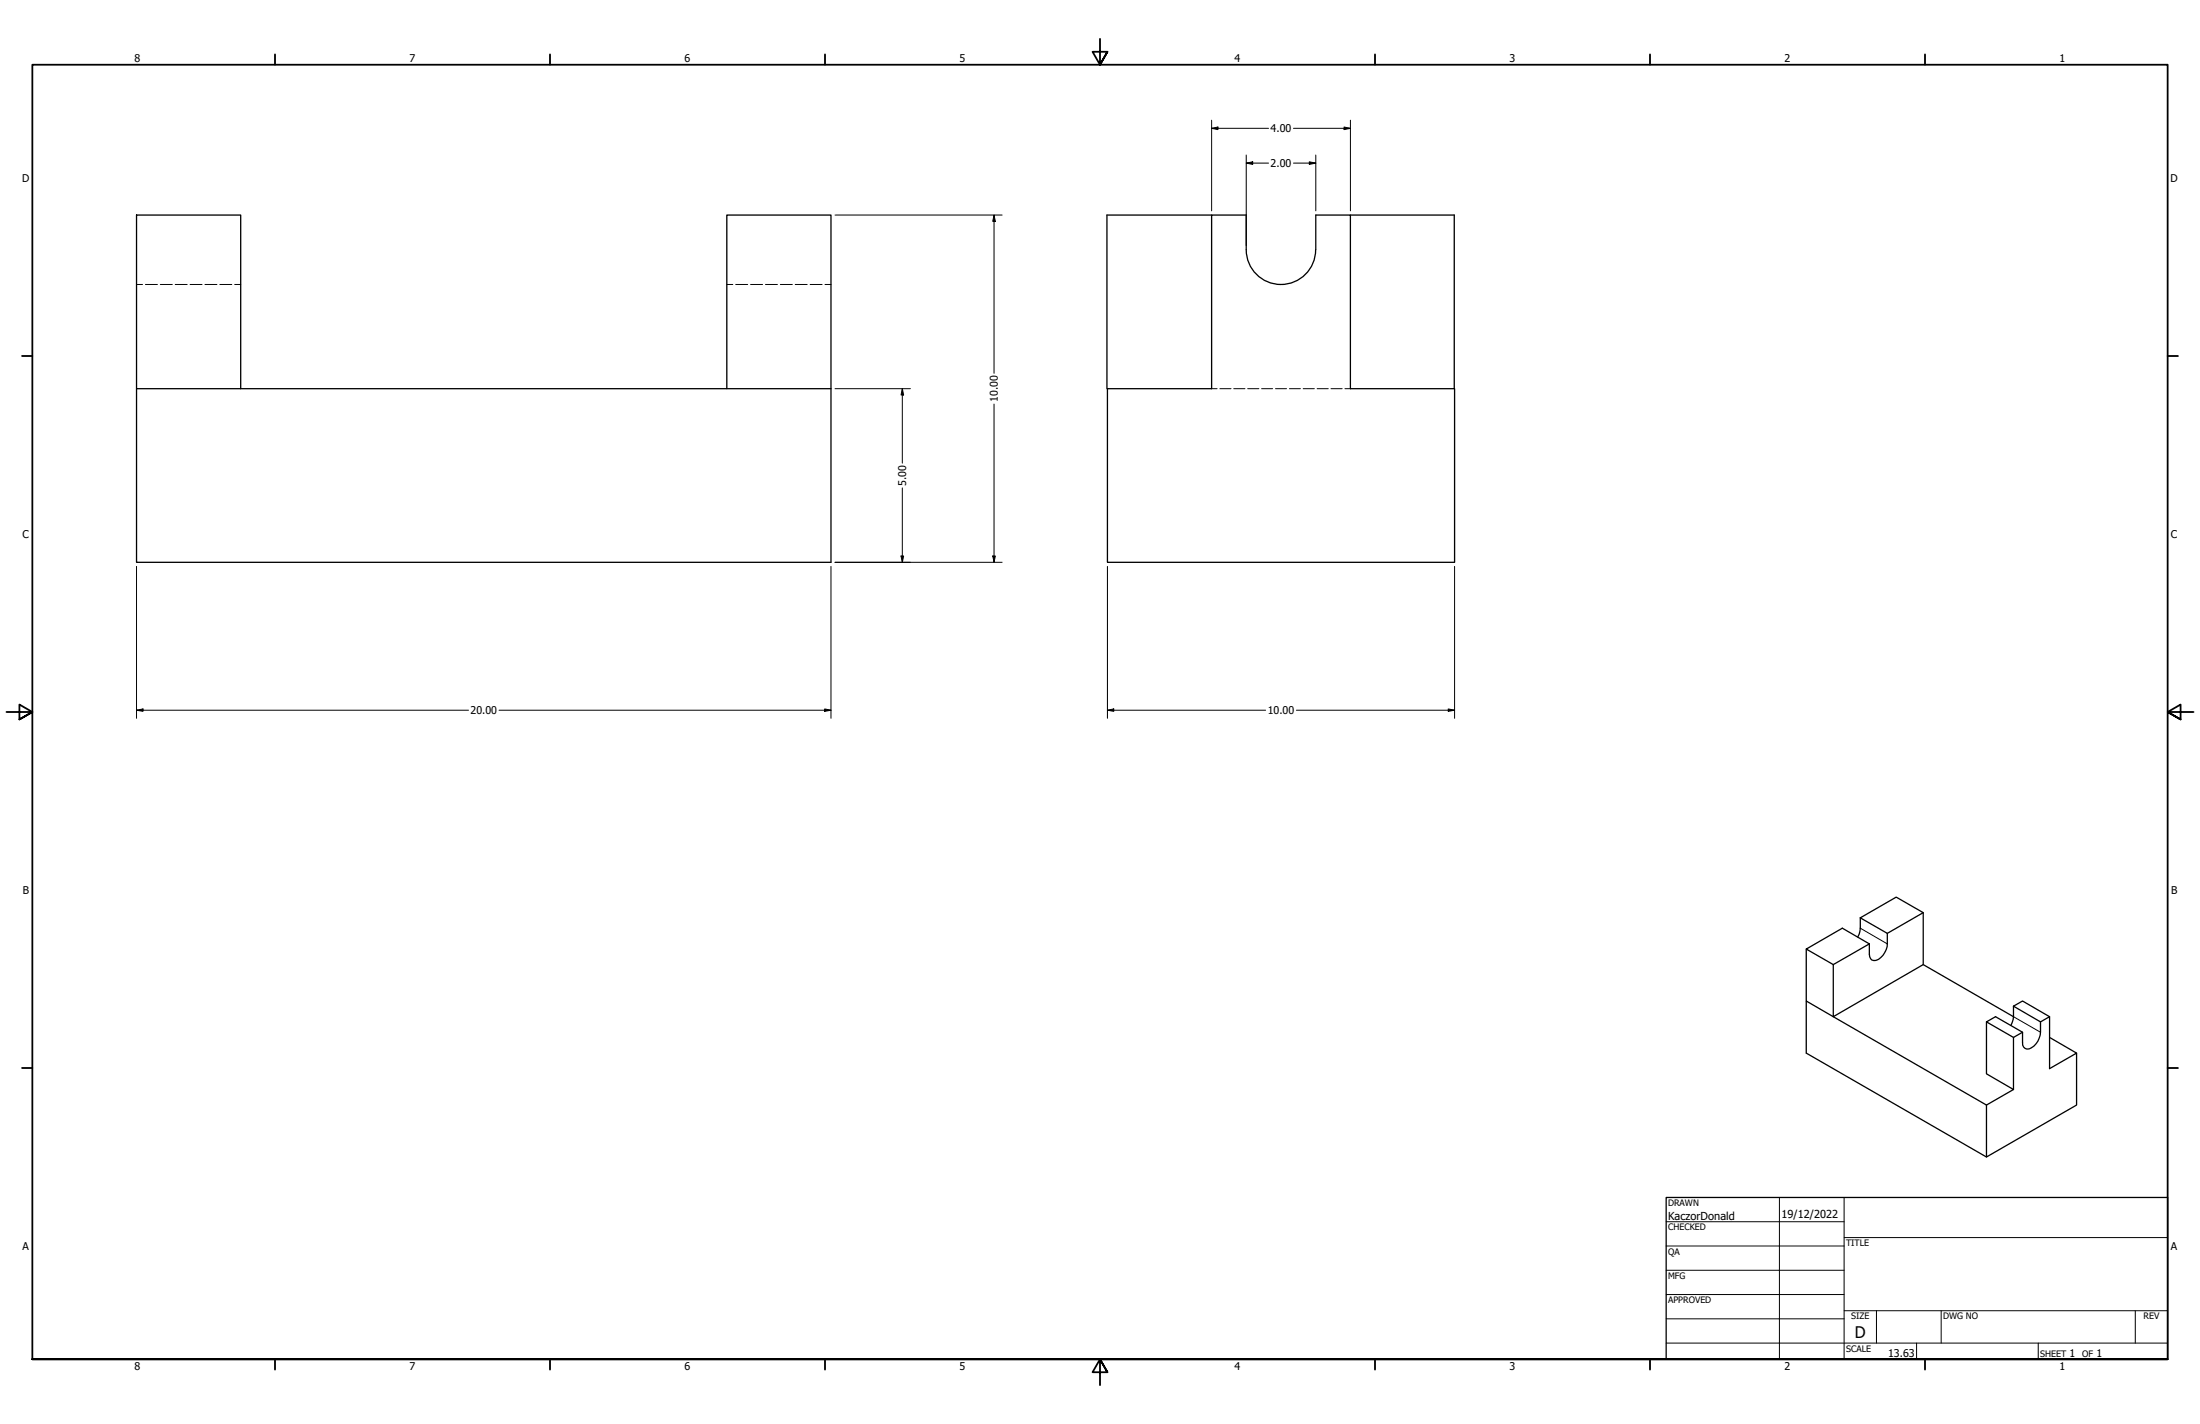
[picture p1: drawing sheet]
<svg xmlns="http://www.w3.org/2000/svg" width="864mm" height="559mm" viewBox="0 0 864 559" stroke-linecap="round" stroke-linejoin="round" font-family="sans-serif">
<!-- layer: Hidden (ANSI) -->
<g fill="none" stroke="#000" stroke-width=".39">
<path d="M53.6 111.6h2.3M57.1 111.6h4.7M62.9 111.6h4.7M68.8 111.6h4.7M74.6 111.6h4.7M80.5 111.6h4.7M86.3 111.6h4.7M92.1 111.6h2.4M285.3 111.6h2.4M288.8 111.6h4.7M294.6 111.6h4.7M300.5 111.6h4.7"/>
<path d="M306.3 111.6h4.7M312.2 111.6h4.7M318 111.6h4.7M323.8 111.6h2.4M475.6 152.5h2.2M478.9 152.5h4.3M484.3 152.5h4.4M489.8 152.5h4.4M495.2 152.5h4.4M500.7 152.5h4.3M506.2 152.5h4.3M511.6 152.5h4.3"/>
<path d="M517 152.5h4.4M522.5 152.5h4.4M527.9 152.5h2.2"/>
</g>
<!-- layer: Visible (ANSI) -->
<g fill="none" stroke="#000" stroke-width=".51">
<path d="M53.6 84.4h40.9v68.1h-40.9zM475.6 84.4h-41.1l.2 68.1M489.2 98a13.6 13.6 0 0 0 13.6 13.6 13.6 13.6 0 0 0 13.6-13.6M489.2 98v-13.6h-13.6v68.1h-40.9v68.2h136.3v-68.2h-40.9v-68.1h-13.6v13.6M530.1 84.4h40.8v68.1M53.6 152.5v68.2h272.6v-136.3h-40.9v68.1M94.5 152.5h231.7M755 358.1v20.4l-35.4 20.5v-20.5M709 372.4l14.2-8.2 10.6 6.2-14.2 8.1zM709 372.4v20.4l70.8 40.8M730.2 360.2l10.7 6.1a10.4 10.4 0 0 1-1.8 8.6 4 4 0 0 1-4.3 1.8l-.9-1.3-.1-5M730.2 360.2l14.1-8.2 10.7 6.1-14.1 8.2"/>
<path d="M730.2 360.2a11.5 11.5 0 0 1-1 7.5M755 378.5l35.4 20.5M709 392.9v20.4l70.8 40.7M790.4 399l-1 3.4M790.4 394.8l3.5-2 10.6 6.2M790.4 394.8l10.6 6.2M790.4 394.8v4.2M779.8 401v20.4l10.6 6.1-10.6 6.1v20.4l35.3-20.4v-20.3l-10.6 6.1v-20.4l-3.5 2M793.9 405.1l-3.5 2v20.4M801 401a10.2 10.2 0 0 1-2.6 9.5 2.69 2.69 0 0 1-4 .4l-.4-.8-.1-5-10.6-6.1-3.5 2 10.6 6.1M804.5 407.1l10.6 6.2"/>
</g>
<!-- layer: Visible Narrow (ANSI) -->
<path d="M730.2 364.2l10.7 6.2M790.4 399l10.6 6.1" fill="none" stroke="#000" stroke-width=".39"/>
<!-- layer: Border (ANSI) -->
<g fill="none" stroke="#000" stroke-width=".7">
<path d="M431.8 15.2v10.2l-2.9-5.1h5.8l-2.9 5.1 2.9-5.1M107.9 21.3v4.1M215.9 21.3v4.1M323.8 21.3v4.1M539.8 21.3v4.1M647.7 21.3v4.1M755.6 21.3v4.1M8.6 139.7h4.1M850.9 139.7h4.1M2.5 279.4h10.2l-5.1-2.9v5.8l5.1-2.9-5.1 2.9M861.1 279.4h-10.2l5.1-2.9v5.8l-5.1-2.9 5.1 2.9M8.6 419.1h4.1"/>
<path d="M850.9 419.1h4.1M12.7 533.4v-508h838.2v508h-838.2h838.2M107.9 533.4v4.1M215.9 533.4v4.1M323.8 533.4v4.1M434.7 538.5l-2.9-5.1 2.9 5.1h-5.8l2.9-5.1v10.2M539.8 533.4v4.1M647.7 533.4v4.1M755.6 533.4v4.1"/>
</g>
<!-- layer: Title (ANSI) -->
<g fill="none" stroke="#000" stroke-width=".39">
<path d="M654 479.4h69.9M698.5 469.9v63.5M723.9 469.9v63.5M654 488.9h69.9M654 498.5h69.9M723.9 485.6h127M654 508h69.9M654 517.5h69.9M723.9 514.3h127M736.6 514.3v12.7M762 514.3v12.7M838.2 514.3v12.7"/>
<path d="M654 527h196.9M752.3 527v6.4M800.1 527v6.4"/>
</g>
<path d="M654 469.9h196.9v63.5h-196.9z" fill="none" stroke="#000" stroke-width=".51"/>
<!-- layer: Dimension (ANSI) -->
<g fill="none" stroke="#000" stroke-width=".39">
<path d="M475.6 50.4l2.5-.6v1.1zM475.6 50.4h22.4M475.6 47.2v35.5M507.7 50.4h22.4M527.6 49.8l2.5 .6-2.5 .5zM530.1 47.2v35.5M489.2 64l2.5-.5v1zM489.2 64h8.8M489.2 60.8v35.6M507.7 64h8.8M514 63.5l2.5 .5-2.5 .5zM516.5 60.8v21.9"/>
<path d="M327.8 84.4h65.6M390.2 84.4l.5 2.5h-1zM390.2 84.4v62.1M327.8 152.5h29.6M354.2 152.5l.5 2.5h-1zM354.2 152.5v29.2M390.2 158.6v62.1M354.2 191.5v29.2M353.7 218.2h1l-.5 2.5zM389.7 218.2h1l-.5 2.5zM53.6 222.2v59.7M326.2 222.2v59.7"/>
<path d="M327.8 220.7h65.6M434.7 222.2v59.7M571 222.2v59.7M53.6 278.7l2.5-.5v.9zM53.6 278.7h130.3M195.9 278.7h130.3M323.7 278.2l2.5 .5-2.5 .4zM434.7 278.7l2.5-.5v.9zM434.7 278.7h62.1M508.9 278.7h62.1M568.5 278.2l2.5 .5-2.5 .4z"/>
</g>
<g fill="#000">
<path d="M475.6 50.4l2.5-.6v1.1z" fill-rule="evenodd"/>
<path d="M527.6 49.8l2.5 .6-2.5 .5z" fill-rule="evenodd"/>
<path d="M489.2 64l2.5-.5v1z" fill-rule="evenodd"/>
<path d="M514 63.5l2.5 .5-2.5 .5z" fill-rule="evenodd"/>
<path d="M390.2 84.4l.5 2.5h-1z" fill-rule="evenodd"/>
<path d="M354.2 152.5l.5 2.5h-1z" fill-rule="evenodd"/>
<path d="M353.7 218.2h1l-.5 2.5z" fill-rule="evenodd"/>
<path d="M389.7 218.2h1l-.5 2.5z" fill-rule="evenodd"/>
<path d="M53.6 278.7l2.5-.5v.9z" fill-rule="evenodd"/>
<path d="M323.7 278.2l2.5 .5-2.5 .4z" fill-rule="evenodd"/>
<path d="M434.7 278.7l2.5-.5v.9z" fill-rule="evenodd"/>
<path d="M568.5 278.2l2.5 .5-2.5 .4z" fill-rule="evenodd"/>
</g>
<text font-size="6.3" x="728.1" y="524.9">D</text>
<g font-size="4.3">
<text x="654.8" y="478.6">KaczorDonald</text>
<text x="699.3" y="478">19/12/2022</text>
</g>
<g font-size="4.2">
<text x="52.8" y="24.4">8</text>
<text x="160.8" y="24.4">7</text>
<text x="268.7" y="24.4">6</text>
<text x="376.7" y="24.4">5</text>
<text x="484.6" y="24.4">4</text>
<text x="592.6" y="24.4">3</text>
<text x="700.5" y="24.4">2</text>
<text x="808.5" y="24.4">1</text>
<text x="498.8" y="51.9">4.00</text>
<text x="498.8" y="65.5">2.00</text>
<text x="8.8" y="71.4">D</text>
<text x="852" y="71.4">D</text>
<text x="391.7" y="157.7" transform="rotate(-90 391.7 157.7)">10.00</text>
<text x="355.7" y="190.7" transform="rotate(-90 355.7 190.7)">5.00</text>
<text x="8.9" y="211.1">C</text>
<text x="852.2" y="211.1">C</text>
<text x="184.7" y="280.2">20.00</text>
<text x="497.6" y="280.2">10.00</text>
<text x="9" y="350.8">B</text>
<text x="852.2" y="350.8">B</text>
<text x="8.9" y="490.5">A</text>
<text x="852.2" y="490.5">A</text>
<text x="741.2" y="532.6">13.63</text>
<text x="812.4" y="532.6">1</text>
<text x="823" y="532.6">1</text>
<text x="52.8" y="537.5">8</text>
<text x="160.8" y="537.5">7</text>
<text x="268.7" y="537.5">6</text>
<text x="376.7" y="537.5">5</text>
<text x="484.6" y="537.5">4</text>
<text x="592.6" y="537.5">3</text>
<text x="700.5" y="537.5">2</text>
<text x="808.5" y="537.5">1</text>
</g>
<g font-size="3.5">
<text x="654.8" y="473.2">DRAWN</text>
<text x="654.8" y="482.8">CHECKED</text>
<text x="724.7" y="488.9">TITLE</text>
<text x="654.8" y="492.3">QA</text>
<text x="654.8" y="501.8">MFG</text>
<text x="654.8" y="511.4">APPROVED</text>
<text x="726.7" y="517.7">SIZE</text>
<text x="762.8" y="517.7">DWG NO</text>
<text x="841.4" y="517.7">REV</text>
<text x="724.7" y="530.4">SCALE</text>
<text x="800.9" y="532.6">SHEET</text>
<text x="817.4" y="532.6">OF</text>
</g>
</svg>
